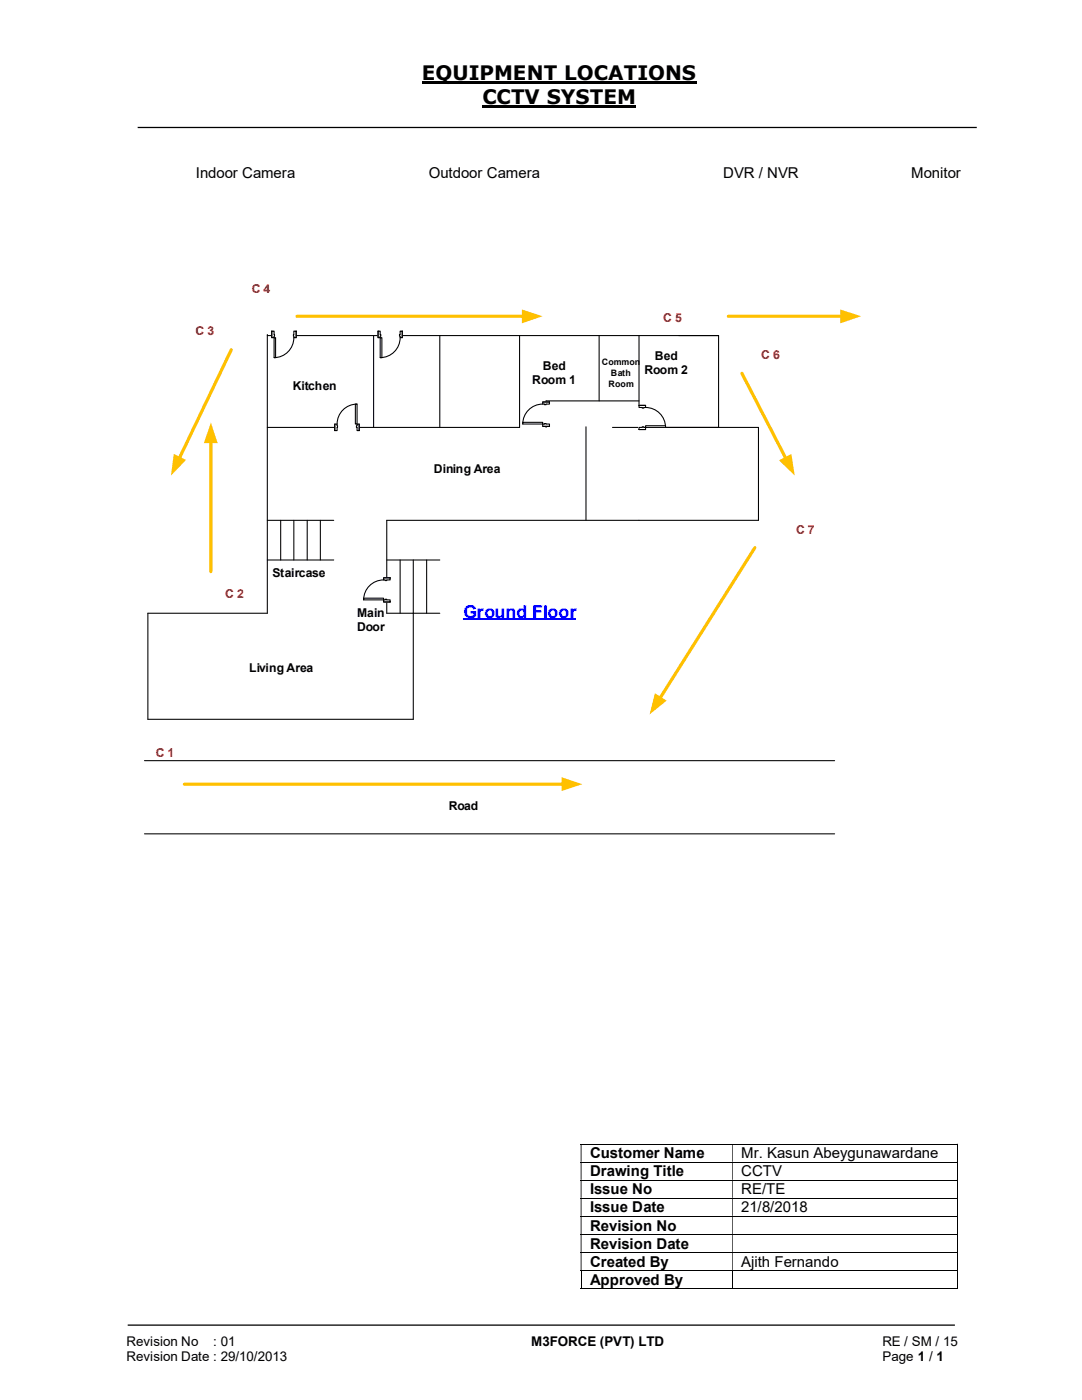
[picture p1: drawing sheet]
<svg xmlns="http://www.w3.org/2000/svg" width="216mm" height="279mm" viewBox="0 0 216 279" stroke-linecap="round" stroke-linejoin="round" font-family="sans-serif">
<path d="M84.2 16.4h54.8M96.3 21.3h30.7" fill="none" stroke="#000" stroke-width=".42"/>
<path d="M27.5 25.4h167.4M25.5 264.5h165" fill="none" stroke="#000" stroke-width=".25"/>
<g fill="none" stroke="#000" stroke-width=".2">
<path d="M115.9 228.3h75M115.9 231.9h75M115.9 235.5h75M115.9 239.1h75M191 228.4v3.5M191 232v3.5M191 235.6v3.5M191 239.2v3.5M115.9 242.7h75M115.9 246.4h75M115.9 249.9h75M115.9 253.5h75"/>
<path d="M115.9 257.2h30.2M116 253.6v3.7M146.2 253.6v3.7M146.2 257.2h44.7M191 242.8v3.5M191 246.4v3.5M191 250v3.4M191 253.6v3.7"/>
</g>
<g fill="#000">
<path d="M190.9 228.3h.2v.1h-.2zM115.9 228.4h.1v3.5h-.1zM146.1 228.4h.1v3.5h-.1z" fill-rule="evenodd"/>
<path d="M190.9 231.9h.2v.1h-.2zM115.9 232h.1v3.5h-.1zM146.1 232h.1v3.5h-.1z" fill-rule="evenodd"/>
<path d="M190.9 235.5h.2v.1h-.2zM115.9 235.6h.1v3.5h-.1zM146.1 235.6h.1v3.5h-.1z" fill-rule="evenodd"/>
<path d="M190.9 239.1h.2v.1h-.2zM115.9 239.2h.1v3.5h-.1zM146.1 239.2h.1v3.5h-.1z" fill-rule="evenodd"/>
<path d="M190.9 242.7h.2v.1h-.2zM115.9 242.8h.1v3.5h-.1zM146.1 242.8h.1v3.5h-.1z" fill-rule="evenodd"/>
<path d="M190.9 246.3h.2v.1h-.2zM115.9 246.4h.1v3.5h-.1zM146.1 246.4h.1v3.5h-.1z" fill-rule="evenodd"/>
<path d="M190.9 249.9h.2v.1h-.2zM115.9 250h.1v3.4h-.1zM146.1 250h.1v3.4h-.1z" fill-rule="evenodd"/>
</g>
<path d="M190.9 253.4h.2v.2h-.2zM190.9 257.1h.2v.2h-.2z" fill="#000"/>
<path d="M92.4 123.5h22.5" fill="none" stroke="#00f" stroke-width=".38"/>
<g fill="none" stroke="#000" stroke-width=".21">
<path d="M53.3 66.8v55.6h-23.8v21.2h53v-31.8M53.3 67h90.1v18.3M74.5 67v18.3M87.8 67v18.3M103.7 67v18.3h-50.4M119.5 67v13M127.5 67v18.3M116.9 85.2v18.6M122.2 85.3h29.1v18.5h-74.1v18.6h10.6M127.5 80h-18.5v5.3M53.3 103.8h13.3M53.3 111.8h13.3"/>
<path d="M56 103.8v8M58.6 103.8v8M61.3 103.8v8M63.9 103.8v8M77.2 111.8h10.6M79.8 111.8v10.6M85.1 111.8v10.6M28.8 151.8h137.7"/>
</g>
<path d="M76.5 115.3h1.4v4.8h-1.4z" fill-rule="evenodd" fill="#fff"/>
<path d="M76.5 115.3h1.4v4.8h-1.4z" fill="none" stroke="#fff" stroke-width=".21"/>
<path d="M76.5 119.7h1.4v.4h-1.4zM76.5 115.3v.4h1.4v-.4z" fill-rule="evenodd" fill="#fff"/>
<path d="M76.8 119.7h-.3v.4h1.4v-.4h-.7M76.8 115.7h-.3v-.4h1.4v.4h-.7" fill="none" stroke="#000" stroke-width=".21"/>
<path d="M76.8 119.6h.4v.1h-.4zM76.8 115.7v.2h.4v-.2z" fill-rule="evenodd" fill="#fff"/>
<path d="M76.5 115.7a4 4 0 0 0-3.9 4M76.5 115.3h1.4M76.8 119.7v-.1h.4v.1M76.8 115.7v.2h.4v-.2M76.5 120.1h1.4" fill="none" stroke="#000" stroke-width=".21"/>
<path d="M72.6 119.4h3.9v.3h-3.9z" fill="#fff"/>
<path d="M72.6 119.4h3.9v.3h-3.9z" fill="none" stroke="#000" stroke-width=".21"/>
<path d="M66.8 84.6h4.9v1.4h-4.9z" fill="#fff"/>
<path d="M66.8 84.6h4.9v1.4h-4.9z" fill="none" stroke="#fff" stroke-width=".21"/>
<path d="M71.2 84.6v1.3h.5v-1.3zM66.8 84.6h.5v1.3h-.5z" fill-rule="evenodd" fill="#fff"/>
<path d="M67.3 85v-.4h-.5v1.3h.5v-.6M71.2 85v-.4h.5v1.3h-.5v-.6" fill="none" stroke="#000" stroke-width=".21"/>
<path d="M71.1 85v.3h.1v-.3zM67.3 85l.1 .3z" fill-rule="evenodd" fill="#fff"/>
<path d="M66.8 84.6v1.3M67.3 85v.3M71.2 85h-.1v.3h.1M71.2 80.6a4 4 0 0 0-3.9 4M71.7 84.6v1.3" fill="none" stroke="#000" stroke-width=".21"/>
<path d="M70.9 80.6h.3v4h-.3z" fill-rule="evenodd" fill="#fff"/>
<path d="M70.9 80.6h.3v4h-.3z" fill="none" stroke="#000" stroke-width=".21"/>
<path d="M75.4 66h4.9v1.4h-4.9z" fill="#fff"/>
<path d="M75.4 66h4.9v1.4h-4.9z" fill="none" stroke="#fff" stroke-width=".21"/>
<path d="M75.4 66.1v1.3h.5v-1.3zM79.8 66.1h.5v1.3h-.5z" fill-rule="evenodd" fill="#fff"/>
<path d="M75.9 66.8v-.7h-.5v1.3h.5v-.3M79.8 66.8v-.7h.5v1.3h-.5v-.3" fill="none" stroke="#000" stroke-width=".21"/>
<path d="M75.9 66.8v.3h.1v-.3zM79.7 66.8h.1v.3h-.1z" fill-rule="evenodd" fill="#fff"/>
<path d="M75.4 66.1v1.3M75.9 66.8h.1v.3h-.1M79.8 67.4a4 4 0 0 1-3.9 4M79.8 66.8h-.1v.3h.1M80.3 66.1v1.3" fill="none" stroke="#000" stroke-width=".21"/>
<path d="M75.9 67.4h.3v4h-.3z" fill-rule="evenodd" fill="#fff"/>
<path d="M75.9 67.4h.3v4h-.3z" fill="none" stroke="#000" stroke-width=".21"/>
<path d="M54.2 66h4.9v1.4h-4.9z" fill="#fff"/>
<path d="M54.2 66h4.9v1.4h-4.9z" fill="none" stroke="#fff" stroke-width=".21"/>
<path d="M54.2 66.1v1.3h.5v-1.3zM58.6 66.1h.5v1.3h-.5z" fill-rule="evenodd" fill="#fff"/>
<path d="M54.7 66.8v-.7h-.5v1.3h.5v-.3M58.6 66.8v-.7h.5v1.3h-.5v-.3" fill="none" stroke="#000" stroke-width=".21"/>
<path d="M54.7 66.8l.1 .3zM58.5 66.8l.1 .3z" fill-rule="evenodd" fill="#fff"/>
<path d="M54.2 66.1v1.3M54.7 66.8v.3M58.6 67.4a4 4 0 0 1-3.9 4M58.6 66.8v.3M59.1 66.1v1.3" fill="none" stroke="#000" stroke-width=".21"/>
<path d="M54.7 67.4h.3v4h-.3z" fill-rule="evenodd" fill="#fff"/>
<path d="M54.7 67.4h.3v4h-.3z" fill="none" stroke="#000" stroke-width=".21"/>
<path d="M127.5 80.9h1.4v4.8h-1.4z" fill-rule="evenodd" fill="#fff"/>
<path d="M127.5 80.9h1.4v4.8h-1.4z" fill="none" stroke="#fff" stroke-width=".21"/>
<path d="M127.5 85.3v.4h1.3v-.4zM127.5 80.9h1.3v.4h-1.3z" fill-rule="evenodd" fill="#fff"/>
<path d="M128.1 85.3h-.6v.4h1.3v-.4h-.3M128.1 81.3h-.6v-.4h1.3v.4h-.3" fill="none" stroke="#000" stroke-width=".21"/>
<path d="M128.1 85.2v.1h.4v-.1zM128.1 81.3h.4v.1h-.4z" fill-rule="evenodd" fill="#fff"/>
<path d="M127.5 85.7h1.3M127.5 80.9h1.3M128.1 85.3v-.1h.4v.1M128.1 81.3v.1h.4v-.1M128.8 81.3a4 4 0 0 1 4 4" fill="none" stroke="#000" stroke-width=".21"/>
<path d="M128.8 85h4v.3h-4z" fill="#fff"/>
<path d="M128.8 85h4v.3h-4z" fill="none" stroke="#000" stroke-width=".21"/>
<path d="M108.2 80.2h1.5v4.9h-1.5z" fill-rule="evenodd" fill="#fff"/>
<path d="M108.2 80.2h1.5v4.9h-1.5z" fill="none" stroke="#fff" stroke-width=".21"/>
<path d="M108.3 84.6h1.3v.5h-1.3zM108.3 80.2v.4h1.3v-.4z" fill-rule="evenodd" fill="#fff"/>
<path d="M108.6 84.6h-.3v.5h1.3v-.5h-.6M108.6 80.6h-.3v-.4h1.3v.4h-.6" fill="none" stroke="#000" stroke-width=".21"/>
<path d="M108.6 84.5l.4 .1zM108.6 80.6v.2h.4v-.2z" fill-rule="evenodd" fill="#fff"/>
<path d="M108.3 80.6a4 4 0 0 0-4 4M108.3 85.1h1.3M108.3 80.2h1.3M108.6 84.6h.4M108.6 80.6v.2h.4v-.2" fill="none" stroke="#000" stroke-width=".21"/>
<path d="M104.3 84.3h4v.3h-4z" fill="#fff"/>
<path d="M104.3 84.3h4v.3h-4z" fill="none" stroke="#000" stroke-width=".21"/>
<path d="M36.8 156.5h75.6" fill="none" stroke="#ffc000" stroke-width=".64"/>
<path d="M112.1 155.1l4.1 1.4-4.1 1.4z" fill="#ffc000"/>
<path d="M42.1 88.1v26" fill="none" stroke="#ffc000" stroke-width=".64"/>
<path d="M42.1 84.3l1.3 4.1h-2.7z" fill="#ffc000"/>
<path d="M46.1 69.8l-10.3 21.7" fill="none" stroke="#ffc000" stroke-width=".64"/>
<path d="M34.7 90.6l2.4 1.2-3 3.1z" fill="#ffc000"/>
<path d="M59.3 63.1h45.2" fill="none" stroke="#ffc000" stroke-width=".64"/>
<path d="M104.1 61.8l4.1 1.3-4.1 1.4z" fill="#ffc000"/>
<path d="M145.3 63.1h22.7" fill="none" stroke="#ffc000" stroke-width=".64"/>
<path d="M167.7 61.8l4.1 1.3-4.1 1.4z" fill="#ffc000"/>
<path d="M148 74.5l8.8 17.1" fill="none" stroke="#ffc000" stroke-width=".64"/>
<path d="M155.4 91.9l2.5-1.3 .7 4.3z" fill="#ffc000"/>
<path d="M150.6 109.3l-18.9 30.1" fill="none" stroke="#ffc000" stroke-width=".64"/>
<path d="M130.7 138.3l2.3 1.5-3.4 2.8z" fill="#ffc000"/>
<path d="M28.8 166.4h137.7" fill="none" stroke="#000" stroke-width=".21"/>
<g font-size="4">
<text x="84.2" y="16">EQUIPMENT LOCATIONS</text>
<text x="96.3" y="20.8">CCTV SYSTEM</text>
</g>
<text font-size="3.5" fill="#00f" x="92.5" y="123.3">Ground Floor</text>
<g font-size="3">
<text x="39.1" y="35.5">Indoor Camera</text>
<text x="85.6" y="35.5">Outdoor Camera</text>
<text x="144.3" y="35.5">DVR / NVR</text>
<text x="181.8" y="35.5">Monitor</text>
<text x="117.7" y="231.2">Customer Name</text>
<text x="147.9" y="231.2">Mr. Kasun Abeygunawardane</text>
<text x="117.7" y="234.8">Drawing Title</text>
<text x="117.7" y="238.3">Issue No</text>
<text x="147.9" y="234.8">CCTV</text>
<text x="147.9" y="238.3">RE/TE</text>
<text x="117.7" y="242">Issue Date</text>
<text x="117.7" y="245.6">Revision No</text>
<text x="147.9" y="242">21/8/2018</text>
<text x="117.7" y="249.2">Revision Date</text>
<text x="117.7" y="252.8">Created By</text>
<text x="117.7" y="256.4">Approved By</text>
<text x="147.9" y="252.8">Ajith Fernando</text>
</g>
<g font-size="2.7">
<text x="25.2" y="268.7">Revision No</text>
<text x="42.6" y="268.7">: 01</text>
<text x="106" y="268.7">M3FORCE (PVT) LTD</text>
<text x="176.1" y="268.7">RE / SM / 15</text>
<text x="25.2" y="271.7">Revision Date : 29/10/2013</text>
<text x="176.1" y="271.7">Page 1 / 1</text>
</g>
<g font-size="2.4" fill="#c00000">
<text x="50.3" y="58.4">C 4</text>
<text x="132.3" y="64.3">C 5</text>
<text x="39" y="66.9">C 3</text>
<text x="151.9" y="71.6">C 6</text>
<text x="158.8" y="106.6">C 7</text>
<text x="45" y="119.3">C 2</text>
<text x="31.1" y="151.1">C 1</text>
</g>
<g font-size="2.4">
<text x="130.7" y="71.8">Bed</text>
<text x="58.4" y="77.9">Kitchen</text>
<text x="106.2" y="76.6">Room 1</text>
<text x="108.3" y="73.8">Bed</text>
<text x="128.6" y="74.6">Room 2</text>
<text x="86.6" y="94.4">Dining Area</text>
<text x="54.4" y="115.2">Staircase</text>
<text x="71.2" y="125.9">Door</text>
<text x="71.3" y="123.1">Main</text>
<text x="49.7" y="134.1">Living Area</text>
<text x="89.5" y="161.7">Road</text>
</g>
<g font-size="1.8">
<text x="120.1" y="72.9">Common</text>
<text x="121.4" y="77.2">Room</text>
<text x="121.9" y="75.1">Bath</text>
</g>
</svg>
